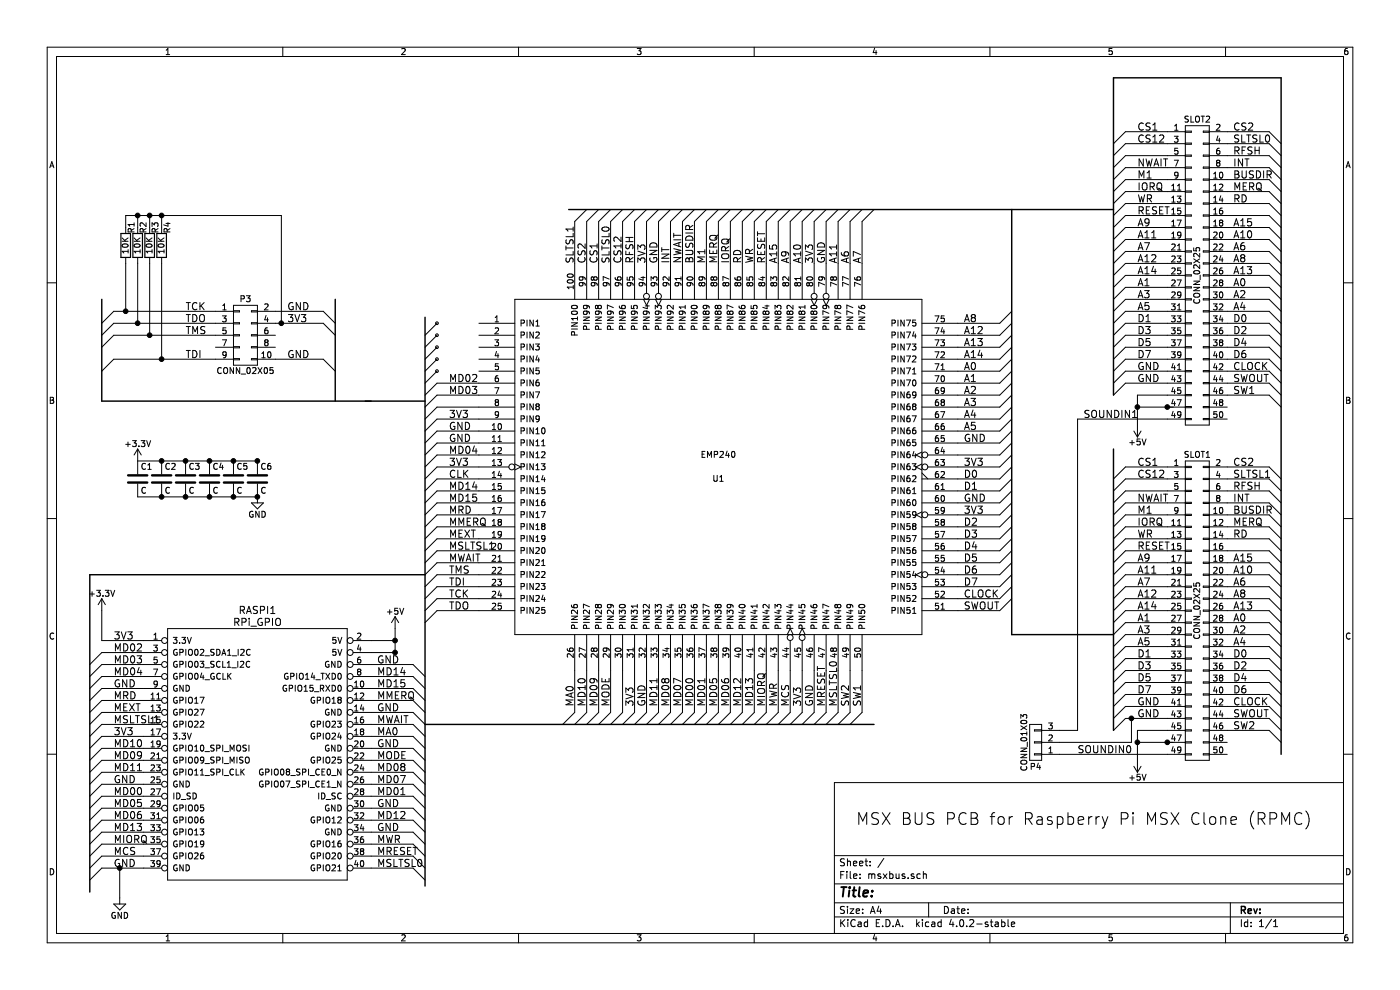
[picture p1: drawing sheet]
EESchema Schematic File Version 2
LIBS:power
LIBS:device
LIBS:transistors
LIBS:conn
LIBS:linear
LIBS:regul
LIBS:74xx
LIBS:cmos4000
LIBS:adc-dac
LIBS:memory
LIBS:xilinx
LIBS:microcontrollers
LIBS:dsp
LIBS:microchip
LIBS:analog_switches
LIBS:motorola
LIBS:texas
LIBS:intel
LIBS:audio
LIBS:interface
LIBS:digital-audio
LIBS:philips
LIBS:display
LIBS:cypress
LIBS:siliconi
LIBS:opto
LIBS:atmel
LIBS:contrib
LIBS:valves
LIBS:EMP240
LIBS:IC_raspberry
LIBS:msx_slot
LIBS:msxbus-cache
EELAYER 25 0
EELAYER END
$Descr A4 11693 8268
encoding utf-8
Sheet 1 1
Title ""
Date ""
Rev ""
Comp ""
Comment1 ""
Comment2 ""
Comment3 ""
Comment4 ""
$EndDescr
Text Notes 7150 6900 0    98   ~ 0
MSX BUS PCB for Raspberry Pi MSX Clone (RPMC)
$Comp
L EMP240 U1
U 1 1
P 6000 3900
F 0 "U1" H 6000 3800 50  0000 C CNN
F 1 "EMP240" H 6000 4000 50  0000 C CNN
F 2 "Housings_QFP:TQFP-100_12x12mm_Pitch0.4mm" H 6000 3900 50  0001 C CNN
F 3 "DOCUMENTATION" H 6000 3900 50  0001 C CNN
	1    6000 3900
	1    0    0    -1  
$EndComp
$Comp
L CONN_02X25 SLOT2
U 1 1
P 10000 2300
F 0 "SLOT2" H 10000 3600 50  0000 C CNN
F 1 "CONN_02X25" V 10000 2300 50  0000 C CNN
F 2 "Pin_Headers:Pin_Header_Straight_2x25" H 10000 1550 50  0001 C CNN
F 3 "" H 10000 1550 50  0000 C CNN
	1    10000 2300
	1    0    0    -1  
$EndComp
$Comp
L RPi_GPIO RASPI1
U 1 1
P 1400 5350
F 0 "RASPI1" H 2150 5600 60  0000 C CNN
F 1 "RPi_GPIO" H 2150 5500 60  0000 C CNN
F 2 "Pin_Headers:Pin_Header_Straight_2x20" H 1400 5350 60  0001 C CNN
F 3 "" H 1400 5350 60  0000 C CNN
	1    1400 5350
	1    0    0    -1  
$EndComp
Entry Wire Line
	9300 1200 9400 1100
Entry Wire Line
	9300 1300 9400 1200
Entry Wire Line
	9300 1400 9400 1300
Entry Wire Line
	9300 1500 9400 1400
Entry Wire Line
	9300 1600 9400 1500
Entry Wire Line
	9300 1700 9400 1600
Entry Wire Line
	9300 1800 9400 1700
Entry Wire Line
	9300 1900 9400 1800
Entry Wire Line
	9300 2000 9400 1900
Entry Wire Line
	9300 2100 9400 2000
Entry Wire Line
	9300 2200 9400 2100
Entry Wire Line
	9300 2300 9400 2200
Entry Wire Line
	9300 2400 9400 2300
Entry Wire Line
	9300 2500 9400 2400
Entry Wire Line
	9300 2600 9400 2500
Entry Wire Line
	9300 2700 9400 2600
Entry Wire Line
	9300 2800 9400 2700
Entry Wire Line
	9300 2900 9400 2800
Entry Wire Line
	9300 3000 9400 2900
Entry Wire Line
	9300 3100 9400 3000
Entry Wire Line
	9300 3200 9400 3100
Entry Wire Line
	9300 3300 9400 3200
Entry Wire Line
	10700 1200 10600 1100
Entry Wire Line
	10700 1300 10600 1200
Entry Wire Line
	10700 1400 10600 1300
Entry Wire Line
	10700 1500 10600 1400
Entry Wire Line
	10700 1600 10600 1500
Entry Wire Line
	10700 1700 10600 1600
Entry Wire Line
	10700 1800 10600 1700
Entry Wire Line
	10700 1900 10600 1800
Entry Wire Line
	10700 2000 10600 1900
Entry Wire Line
	10700 2100 10600 2000
Entry Wire Line
	10700 2200 10600 2100
Entry Wire Line
	10700 2300 10600 2200
Entry Wire Line
	10700 2400 10600 2300
Entry Wire Line
	10700 2500 10600 2400
Entry Wire Line
	10700 2600 10600 2500
Entry Wire Line
	10700 2700 10600 2600
Entry Wire Line
	10700 2800 10600 2700
Entry Wire Line
	10700 2900 10600 2800
Entry Wire Line
	10700 3000 10600 2900
Entry Wire Line
	10700 3100 10600 3000
Entry Wire Line
	10700 3200 10600 3100
Entry Wire Line
	10700 3300 10600 3200
$Comp
L CONN_02X25 SLOT1
U 1 1
P 10000 5100
F 0 "SLOT1" H 10000 6400 50  0000 C CNN
F 1 "CONN_02X25" V 10000 5100 50  0000 C CNN
F 2 "Pin_Headers:Pin_Header_Straight_2x25" H 10000 4350 50  0001 C CNN
F 3 "" H 10000 4350 50  0000 C CNN
	1    10000 5100
	1    0    0    -1  
$EndComp
Entry Wire Line
	9300 4000 9400 3900
Entry Wire Line
	9300 4100 9400 4000
Entry Wire Line
	9300 4200 9400 4100
Entry Wire Line
	9300 4300 9400 4200
Entry Wire Line
	9300 4400 9400 4300
Entry Wire Line
	9300 4500 9400 4400
Entry Wire Line
	9300 4600 9400 4500
Entry Wire Line
	9300 4700 9400 4600
Entry Wire Line
	9300 4800 9400 4700
Entry Wire Line
	9300 4900 9400 4800
Entry Wire Line
	9300 5000 9400 4900
Entry Wire Line
	9300 5100 9400 5000
Entry Wire Line
	9300 5200 9400 5100
Entry Wire Line
	9300 5300 9400 5200
Entry Wire Line
	9300 5400 9400 5300
Entry Wire Line
	9300 5500 9400 5400
Entry Wire Line
	9300 5600 9400 5500
Entry Wire Line
	9300 5700 9400 5600
Entry Wire Line
	9300 5800 9400 5700
Entry Wire Line
	9300 5900 9400 5800
Entry Wire Line
	9300 6000 9400 5900
Entry Wire Line
	9300 6100 9400 6000
Entry Wire Line
	10700 4000 10600 3900
Entry Wire Line
	10700 4100 10600 4000
Entry Wire Line
	10700 4200 10600 4100
Entry Wire Line
	10700 4300 10600 4200
Entry Wire Line
	10700 4400 10600 4300
Entry Wire Line
	10700 4500 10600 4400
Entry Wire Line
	10700 4600 10600 4500
Entry Wire Line
	10700 4700 10600 4600
Entry Wire Line
	10700 4800 10600 4700
Entry Wire Line
	10700 4900 10600 4800
Entry Wire Line
	10700 5000 10600 4900
Entry Wire Line
	10700 5100 10600 5000
Entry Wire Line
	10700 5200 10600 5100
Entry Wire Line
	10700 5300 10600 5200
Entry Wire Line
	10700 5400 10600 5300
Entry Wire Line
	10700 5500 10600 5400
Entry Wire Line
	10700 5600 10600 5500
Entry Wire Line
	10700 5700 10600 5600
Entry Wire Line
	10700 5800 10600 5700
Entry Wire Line
	10700 5900 10600 5800
Entry Wire Line
	10700 6000 10600 5900
Entry Wire Line
	10700 6100 10600 6000
$Comp
L +5V #PWR01
U 1 1
P 3300 5250
F 0 "#PWR01" H 3300 5100 50  0001 C CNN
F 1 "+5V" H 3300 5390 50  0000 C CNN
F 2 "" H 3300 5250 50  0000 C CNN
F 3 "" H 3300 5250 50  0000 C CNN
	1    3300 5250
	1    0    0    -1  
$EndComp
$Comp
L +5V #PWR02
U 1 1
P 9500 3550
F 0 "#PWR02" H 9500 3400 50  0001 C CNN
F 1 "+5V" H 9500 3690 50  0000 C CNN
F 2 "" H 9500 3550 50  0000 C CNN
F 3 "" H 9500 3550 50  0000 C CNN
	1    9500 3550
	1    0    0    1   
$EndComp
$Comp
L +5V #PWR03
U 1 1
P 9500 6350
F 0 "#PWR03" H 9500 6200 50  0001 C CNN
F 1 "+5V" H 9500 6490 50  0000 C CNN
F 2 "" H 9500 6350 50  0000 C CNN
F 3 "" H 9500 6350 50  0000 C CNN
	1    9500 6350
	1    0    0    1   
$EndComp
Entry Wire Line
	750  5550 850  5450
Entry Wire Line
	750  5650 850  5550
Entry Wire Line
	750  5750 850  5650
Entry Wire Line
	750  5850 850  5750
Entry Wire Line
	750  5950 850  5850
Entry Wire Line
	750  6050 850  5950
Entry Wire Line
	750  6150 850  6050
Entry Wire Line
	750  6250 850  6150
Entry Wire Line
	750  6350 850  6250
Entry Wire Line
	750  6450 850  6350
Entry Wire Line
	750  6550 850  6450
Entry Wire Line
	750  6650 850  6550
Entry Wire Line
	750  6750 850  6650
Entry Wire Line
	750  6850 850  6750
Entry Wire Line
	750  6950 850  6850
Entry Wire Line
	750  7050 850  6950
Entry Wire Line
	750  7150 850  7050
Entry Wire Line
	750  7250 850  7150
Entry Wire Line
	750  7350 850  7250
Entry Wire Line
	3450 5550 3550 5650
Entry Wire Line
	3450 5650 3550 5750
Entry Wire Line
	3450 5750 3550 5850
Entry Wire Line
	3450 5850 3550 5950
Entry Wire Line
	3450 5950 3550 6050
Entry Wire Line
	3450 6050 3550 6150
Entry Wire Line
	3450 6150 3550 6250
Entry Wire Line
	3450 6250 3550 6350
Entry Wire Line
	3450 6350 3550 6450
Entry Wire Line
	3450 6450 3550 6550
Entry Wire Line
	3450 6550 3550 6650
Entry Wire Line
	3450 6650 3550 6750
Entry Wire Line
	3450 6750 3550 6850
Entry Wire Line
	3450 6850 3550 6950
Text Label 950  6650 0    60   ~ 0
MD00
Text Label 3150 6650 0    60   ~ 0
MD01
Text Label 950  5450 0    60   ~ 0
MD02
Entry Wire Line
	3450 7150 3550 7250
Entry Wire Line
	3450 6950 3550 7050
Entry Wire Line
	3450 7050 3550 7150
Entry Wire Line
	3450 7250 3550 7350
Text Label 950  5550 0    60   ~ 0
MD03
Text Label 3750 3800 0    60   ~ 0
MD04
Text Label 950  6750 0    60   ~ 0
MD05
Text Label 950  6850 0    60   ~ 0
MD06
Text Label 3150 6550 0    60   ~ 0
MD07
Text Label 3150 7050 0    60   ~ 0
MWR
Text Label 3750 3200 0    60   ~ 0
MD02
Text Label 3750 4200 0    60   ~ 0
MD15
Text Label 3750 3300 0    60   ~ 0
MD03
Text Label 3750 3500 0    60   ~ 0
3V3
Text Label 3750 3600 0    60   ~ 0
GND
Text Label 3750 3700 0    60   ~ 0
GND
Entry Wire Line
	3550 2800 3650 2700
Entry Wire Line
	3550 2900 3650 2800
Entry Wire Line
	3550 3000 3650 2900
Entry Wire Line
	3550 3100 3650 3000
Entry Wire Line
	3550 3200 3650 3100
Entry Wire Line
	3550 3300 3650 3200
Entry Wire Line
	3550 3400 3650 3300
Entry Wire Line
	3550 3500 3650 3400
Entry Wire Line
	3550 3600 3650 3500
Entry Wire Line
	3550 3700 3650 3600
Entry Wire Line
	3550 3800 3650 3700
Entry Wire Line
	3550 3900 3650 3800
Entry Wire Line
	3550 4000 3650 3900
Entry Wire Line
	3550 4100 3650 4000
Entry Wire Line
	3550 4200 3650 4100
Entry Wire Line
	3550 4300 3650 4200
Entry Wire Line
	3550 4400 3650 4300
Entry Wire Line
	3550 4500 3650 4400
Text Label 3750 4100 0    60   ~ 0
MD14
Text Label 4800 5900 1    60   ~ 0
MA0
Text Label 4900 5900 1    60   ~ 0
MD10
Text Label 5000 5900 1    60   ~ 0
MD09
Text Label 9500 1100 0    60   ~ 0
CS1
Text Label 9500 1200 0    60   ~ 0
CS12
Text Label 9500 1400 0    60   ~ 0
NWAIT
Text Label 9500 1500 0    60   ~ 0
M1
Text Label 9500 1600 0    60   ~ 0
IORQ
Text Label 9500 1700 0    60   ~ 0
WR
Text Label 9500 1800 0    60   ~ 0
RESET
Text Label 9500 1900 0    60   ~ 0
A9
Text Label 9500 2000 0    60   ~ 0
A11
Text Label 9500 2100 0    60   ~ 0
A7
Text Label 9500 2200 0    60   ~ 0
A12
Text Label 9500 2300 0    60   ~ 0
A14
Text Label 9500 2400 0    60   ~ 0
A1
Text Label 9500 2500 0    60   ~ 0
A3
Text Label 9500 2600 0    60   ~ 0
A5
Text Label 9500 2700 0    60   ~ 0
D1
Text Label 9500 2800 0    60   ~ 0
D3
Text Label 9500 2900 0    60   ~ 0
D5
Text Label 9500 3000 0    60   ~ 0
D7
Text Label 10300 1100 0    60   ~ 0
CS2
Text Label 10300 1200 0    60   ~ 0
SLTSL0
Text Label 10300 1300 0    60   ~ 0
RFSH
Text Label 10300 1400 0    60   ~ 0
INT
Text Label 10300 1500 0    60   ~ 0
BUSDIR
Text Label 10300 1600 0    60   ~ 0
MERQ
Text Label 10300 1700 0    60   ~ 0
RD
Text Label 10300 1900 0    60   ~ 0
A15
Text Label 10300 2000 0    60   ~ 0
A10
Text Label 10300 2100 0    60   ~ 0
A6
Text Label 10300 2200 0    60   ~ 0
A8
Text Label 10300 2300 0    60   ~ 0
A13
Text Label 10300 2400 0    60   ~ 0
A0
Text Label 10300 2500 0    60   ~ 0
A2
Text Label 10300 2600 0    60   ~ 0
A4
Text Label 10300 2700 0    60   ~ 0
D0
Text Label 10300 2800 0    60   ~ 0
D2
Text Label 10300 2900 0    60   ~ 0
D4
Text Label 10300 3000 0    60   ~ 0
D6
Text Label 10300 3100 0    60   ~ 0
CLOCK
Text Label 10300 3200 0    60   ~ 0
SWOUT
Text Label 10300 3300 0    60   ~ 0
SW1
Text Label 9500 3100 0    60   ~ 0
GND
Text Label 9500 3200 0    60   ~ 0
GND
Text Label 9500 3900 0    60   ~ 0
CS1
Text Label 9500 4000 0    60   ~ 0
CS12
Text Label 9500 4200 0    60   ~ 0
NWAIT
Text Label 9500 4300 0    60   ~ 0
M1
Text Label 9500 4400 0    60   ~ 0
IORQ
Text Label 9500 4500 0    60   ~ 0
WR
Text Label 9500 4600 0    60   ~ 0
RESET
Text Label 9500 4700 0    60   ~ 0
A9
Text Label 9500 4800 0    60   ~ 0
A11
Text Label 9500 4900 0    60   ~ 0
A7
Text Label 9500 5000 0    60   ~ 0
A12
Text Label 9500 5100 0    60   ~ 0
A14
Text Label 9500 5200 0    60   ~ 0
A1
Text Label 9500 5300 0    60   ~ 0
A3
Text Label 9500 5400 0    60   ~ 0
A5
Text Label 9500 5500 0    60   ~ 0
D1
Text Label 9500 5600 0    60   ~ 0
D3
Text Label 9500 5700 0    60   ~ 0
D5
Text Label 9500 5800 0    60   ~ 0
D7
Text Label 9500 5900 0    60   ~ 0
GND
Text Label 9500 6000 0    60   ~ 0
GND
Text Label 10300 3900 0    60   ~ 0
CS2
Text Label 10300 4000 0    60   ~ 0
SLTSL1
Text Label 10300 4100 0    60   ~ 0
RFSH
Text Label 10300 4200 0    60   ~ 0
INT
Text Label 10300 4300 0    60   ~ 0
BUSDIR
Text Label 10300 4400 0    60   ~ 0
MERQ
Text Label 10300 4500 0    60   ~ 0
RD
Text Label 10300 4700 0    60   ~ 0
A15
Text Label 10300 4800 0    60   ~ 0
A10
Text Label 10300 4900 0    60   ~ 0
A6
Text Label 10300 5000 0    60   ~ 0
A8
Text Label 10300 5100 0    60   ~ 0
A13
Text Label 10300 5200 0    60   ~ 0
A0
Text Label 10300 5300 0    60   ~ 0
A2
Text Label 10300 5400 0    60   ~ 0
A4
Text Label 10300 5500 0    60   ~ 0
D0
Text Label 10300 5600 0    60   ~ 0
D2
Text Label 10300 5700 0    60   ~ 0
D4
Text Label 10300 5800 0    60   ~ 0
D6
Text Label 10300 5900 0    60   ~ 0
CLOCK
Text Label 10300 6000 0    60   ~ 0
SWOUT
Text Label 10300 6100 0    60   ~ 0
SW2
Text Label 950  5650 0    60   ~ 0
MD04
Text Label 3150 6450 0    60   ~ 0
MD08
Text Label 950  6350 0    60   ~ 0
MD09
Text Label 950  6250 0    60   ~ 0
MD10
Text Label 950  6450 0    60   ~ 0
MD11
Text Label 3150 6850 0    60   ~ 0
MD12
Text Label 950  6950 0    60   ~ 0
MD13
Text Label 3150 5650 0    60   ~ 0
MD14
Text Label 3150 5750 0    60   ~ 0
MD15
Text Label 950  5850 0    60   ~ 0
MRD
Text Label 3150 5850 0    60   ~ 0
MMERQ
Text Label 950  7050 0    60   ~ 0
MIORQ
Text Label 3150 7150 0    60   ~ 0
MRESET
Text Label 3150 7250 0    60   ~ 0
MSLTSL0
Text Label 950  6050 0    60   ~ 0
MSLTSL1
Text Label 3150 6050 0    60   ~ 0
MWAIT
Text Label 3150 6150 0    60   ~ 0
MA0
Text Label 3150 6350 0    60   ~ 0
MODE
Text Label 950  7150 0    60   ~ 0
MCS
Text Label 950  5950 0    60   ~ 0
MEXT
Text Label 950  5750 0    60   ~ 0
GND
Text Label 950  5350 0    60   ~ 0
3V3
Text Label 950  6150 0    60   ~ 0
3V3
Text Label 950  6550 0    60   ~ 0
GND
Text Label 950  7250 0    60   ~ 0
GND
Text Label 3150 5550 0    60   ~ 0
GND
Text Label 3150 5950 0    60   ~ 0
GND
Text Label 3150 6250 0    60   ~ 0
GND
Text Label 3150 6750 0    60   ~ 0
GND
Text Label 3150 6950 0    60   ~ 0
GND
Text Label 3750 4000 0    60   ~ 0
CLK
Text Label 8050 3700 0    60   ~ 0
GND
Text Label 8050 4200 0    60   ~ 0
GND
Text Label 8050 5000 0    60   ~ 0
CLOCK
Text Label 8050 4300 0    60   ~ 0
3V3
Text Label 3750 4300 0    60   ~ 0
MRD
Text Label 3750 4400 0    60   ~ 0
MMERQ
Text Label 3750 4500 0    60   ~ 0
MEXT
Text Label 3750 4600 0    60   ~ 0
MSLTSL1
Text Label 3750 4700 0    60   ~ 0
MWAIT
Text Label 5100 5900 1    60   ~ 0
MODE
Text Label 5500 5900 1    60   ~ 0
MD11
Text Label 5600 5900 1    60   ~ 0
MD08
Text Label 5700 5900 1    60   ~ 0
MD07
Text Label 5800 5900 1    60   ~ 0
MD00
Text Label 5900 5900 1    60   ~ 0
MD01
Text Label 6000 5900 1    60   ~ 0
MD05
Text Label 6100 5900 1    60   ~ 0
MD06
Text Label 6200 5900 1    60   ~ 0
MD12
Text Label 6300 5900 1    60   ~ 0
MD13
Text Label 6400 5900 1    60   ~ 0
MIORQ
Text Label 6500 5900 1    60   ~ 0
MWR
Text Label 6600 5900 1    60   ~ 0
MCS
Text Label 7000 5900 1    60   ~ 0
MSLTSL0
Entry Wire Line
	4700 6050 4800 5950
Entry Wire Line
	4800 6050 4900 5950
Entry Wire Line
	4900 6050 5000 5950
Entry Wire Line
	5000 6050 5100 5950
Entry Wire Line
	5100 6050 5200 5950
Entry Wire Line
	5200 6050 5300 5950
Entry Wire Line
	5300 6050 5400 5950
Entry Wire Line
	5400 6050 5500 5950
Entry Wire Line
	5500 6050 5600 5950
Entry Wire Line
	5600 6050 5700 5950
Entry Wire Line
	5700 6050 5800 5950
Entry Wire Line
	5800 6050 5900 5950
Entry Wire Line
	5900 6050 6000 5950
Entry Wire Line
	6000 6050 6100 5950
Entry Wire Line
	6100 6050 6200 5950
Entry Wire Line
	6200 6050 6300 5950
Entry Wire Line
	6300 6050 6400 5950
Entry Wire Line
	6400 6050 6500 5950
Entry Wire Line
	6500 6050 6600 5950
Entry Wire Line
	6600 6050 6700 5950
Entry Wire Line
	6700 6050 6800 5950
Entry Wire Line
	6800 6050 6900 5950
Entry Wire Line
	6900 6050 7000 5950
Entry Wire Line
	7000 6050 7100 5950
Entry Wire Line
	7100 6050 7200 5950
Entry Wire Line
	3550 4600 3650 4500
Entry Wire Line
	3550 4700 3650 4600
Entry Wire Line
	3550 4800 3650 4700
Entry Wire Line
	3550 4900 3650 4800
Entry Wire Line
	3550 5000 3650 4900
Entry Wire Line
	3550 5100 3650 5000
Entry Wire Line
	3550 5200 3650 5100
Entry Wire Line
	8350 5100 8450 5000
Entry Wire Line
	8350 5000 8450 4900
Entry Wire Line
	8350 4900 8450 4800
Entry Wire Line
	8350 4800 8450 4700
Entry Wire Line
	8350 4700 8450 4600
Entry Wire Line
	8350 4600 8450 4500
Entry Wire Line
	8350 4500 8450 4400
Entry Wire Line
	8350 4400 8450 4300
Entry Wire Line
	8350 4300 8450 4200
Entry Wire Line
	8350 4200 8450 4100
Entry Wire Line
	8350 4100 8450 4000
Entry Wire Line
	8350 4000 8450 3900
Entry Wire Line
	8350 3900 8450 3800
Entry Wire Line
	8350 3800 8450 3700
Entry Wire Line
	8350 3700 8450 3600
Entry Wire Line
	8350 3600 8450 3500
Entry Wire Line
	8350 3500 8450 3400
Entry Wire Line
	8350 3400 8450 3300
Entry Wire Line
	8350 3300 8450 3200
Entry Wire Line
	8350 3200 8450 3100
Entry Wire Line
	8350 3100 8450 3000
Entry Wire Line
	8350 3000 8450 2900
Entry Wire Line
	8350 2900 8450 2800
Entry Wire Line
	8350 2800 8450 2700
Entry Wire Line
	8350 2700 8450 2600
Entry Wire Line
	4800 1850 4900 1750
Entry Wire Line
	4900 1850 5000 1750
Entry Wire Line
	5000 1850 5100 1750
Entry Wire Line
	5100 1850 5200 1750
Entry Wire Line
	5200 1850 5300 1750
Entry Wire Line
	5300 1850 5400 1750
Entry Wire Line
	5400 1850 5500 1750
Entry Wire Line
	5500 1850 5600 1750
Entry Wire Line
	5600 1850 5700 1750
Entry Wire Line
	5700 1850 5800 1750
Entry Wire Line
	5800 1850 5900 1750
Entry Wire Line
	5900 1850 6000 1750
Entry Wire Line
	6000 1850 6100 1750
Entry Wire Line
	6100 1850 6200 1750
Entry Wire Line
	6200 1850 6300 1750
Entry Wire Line
	6300 1850 6400 1750
Entry Wire Line
	6400 1850 6500 1750
Entry Wire Line
	6500 1850 6600 1750
Entry Wire Line
	6600 1850 6700 1750
Entry Wire Line
	6700 1850 6800 1750
Entry Wire Line
	6800 1850 6900 1750
Entry Wire Line
	6900 1850 7000 1750
Entry Wire Line
	7000 1850 7100 1750
Entry Wire Line
	7100 1850 7200 1750
Entry Wire Line
	7200 1850 7300 1750
Text Label 3750 3900 0    60   ~ 0
3V3
Text Label 5300 5900 1    60   ~ 0
3V3
Text Label 5400 5900 1    60   ~ 0
GND
Text Label 6700 5900 1    60   ~ 0
3V3
Text Label 6800 5900 1    60   ~ 0
GND
Text Label 3750 4800 0    60   ~ 0
TMS
Text Label 3750 4900 0    60   ~ 0
TDI
Text Label 3750 5000 0    60   ~ 0
TCK
Text Label 3750 5100 0    60   ~ 0
TDO
Text Label 8050 3900 0    60   ~ 0
3V3
Text Label 5400 2200 1    60   ~ 0
3V3
Text Label 5500 2200 1    60   ~ 0
GND
Text Label 6800 2200 1    60   ~ 0
3V3
Text Label 6900 5900 1    60   ~ 0
MRESET
Text Label 8050 5100 0    60   ~ 0
SWOUT
Text Label 7200 5900 1    60   ~ 0
SW1
Text Label 7100 5900 1    60   ~ 0
SW2
Text Label 8050 4900 0    60   ~ 0
D7
Text Label 8050 4800 0    60   ~ 0
D6
Text Label 8050 4700 0    60   ~ 0
D5
Text Label 8050 4600 0    60   ~ 0
D4
Text Label 8050 4500 0    60   ~ 0
D3
Text Label 8050 4400 0    60   ~ 0
D2
Text Label 8050 4100 0    60   ~ 0
D1
Text Label 8050 4000 0    60   ~ 0
D0
Text Label 8050 3600 0    60   ~ 0
A5
Text Label 7200 2200 1    60   ~ 0
A7
Text Label 7100 2200 1    60   ~ 0
A6
Text Label 7000 2200 1    60   ~ 0
A11
Text Label 6700 2200 1    60   ~ 0
A10
Text Label 6600 2200 1    60   ~ 0
A9
Text Label 6500 2200 1    60   ~ 0
A15
Text Label 6400 2200 1    60   ~ 0
RESET
Text Label 6300 2200 1    60   ~ 0
WR
Text Label 6200 2200 1    60   ~ 0
RD
Text Label 5000 2200 1    60   ~ 0
CS1
Text Label 4900 2200 1    60   ~ 0
CS2
Text Label 5200 2200 1    60   ~ 0
CS12
Text Label 5100 2200 1    60   ~ 0
SLTSL0
Text Label 4800 2200 1    60   ~ 0
SLTSL1
Text Label 5300 2200 1    60   ~ 0
RFSH
Text Label 8050 3200 0    60   ~ 0
A1
Text Label 8050 3100 0    60   ~ 0
A0
Text Label 8050 3000 0    60   ~ 0
A14
Text Label 8050 2900 0    60   ~ 0
A13
Text Label 8050 2800 0    60   ~ 0
A12
Text Label 8050 2700 0    60   ~ 0
A8
Text Label 6900 2200 1    60   ~ 0
GND
Text Label 6100 2200 1    60   ~ 0
IORQ
Text Label 6000 2200 1    60   ~ 0
MERQ
Text Label 5900 2200 1    60   ~ 0
M1
Text Label 5800 2200 1    60   ~ 0
BUSDIR
Text Label 5700 2200 1    60   ~ 0
NWAIT
Text Label 5600 2200 1    60   ~ 0
INT
Entry Wire Line
	10600 3300 10700 3400
Entry Wire Line
	10600 6100 10700 6200
$Comp
L CONN_02X05 P3
U 1 1
P 2050 2800
F 0 "P3" H 2050 3100 50  0000 C CNN
F 1 "CONN_02X05" H 2050 2500 50  0000 C CNN
F 2 "Pin_Headers:Pin_Header_Straight_2x05" H 2050 1600 50  0001 C CNN
F 3 "" H 2050 1600 50  0000 C CNN
	1    2050 2800
	1    0    0    -1  
$EndComp
Text Label 1550 2600 0    60   ~ 0
TCK
Text Label 1550 2700 0    60   ~ 0
TDO
Text Label 1550 2800 0    60   ~ 0
TMS
Text Label 1550 3000 0    60   ~ 0
TDI
Text Label 2400 2700 0    60   ~ 0
3V3
Text Label 2400 2600 0    60   ~ 0
GND
Text Label 2400 3000 0    60   ~ 0
GND
Entry Wire Line
	2700 2600 2800 2700
Entry Wire Line
	2700 2700 2800 2800
Entry Wire Line
	2700 3000 2800 3100
Entry Wire Line
	850  3100 950  3000
Entry Wire Line
	850  2900 950  2800
Entry Wire Line
	850  2800 950  2700
Entry Wire Line
	850  2700 950  2600
Wire Wire Line
	9750 3300 9500 3300
Wire Wire Line
	3300 5350 3100 5350
Wire Wire Line
	9500 3400 9800 3400
Connection ~ 9500 3400
Wire Wire Line
	3300 5450 3100 5450
Connection ~ 3300 5450
Wire Bus Line
	9300 650  9300 3300
Wire Bus Line
	4750 1750 9300 1750
Wire Wire Line
	9400 1100 9750 1100
Wire Wire Line
	9400 1200 9750 1200
Wire Wire Line
	9400 1300 9750 1300
Wire Wire Line
	9400 1400 9750 1400
Wire Wire Line
	9400 1500 9750 1500
Wire Wire Line
	9400 1600 9750 1600
Wire Wire Line
	9400 1700 9750 1700
Wire Wire Line
	9400 1800 9750 1800
Wire Wire Line
	9400 1900 9750 1900
Wire Wire Line
	9400 2000 9750 2000
Wire Wire Line
	9400 2100 9750 2100
Wire Wire Line
	9400 2200 9750 2200
Wire Wire Line
	9400 2300 9750 2300
Wire Wire Line
	9400 2400 9750 2400
Wire Wire Line
	9400 2500 9750 2500
Wire Wire Line
	9400 2600 9750 2600
Wire Wire Line
	9400 2700 9750 2700
Wire Wire Line
	9400 2800 9750 2800
Wire Wire Line
	9400 2900 9750 2900
Wire Wire Line
	9400 3000 9750 3000
Wire Wire Line
	9400 3100 9750 3100
Wire Wire Line
	9400 3200 9750 3200
Wire Bus Line
	10700 650  10700 6300
Wire Wire Line
	10600 1100 10250 1100
Wire Wire Line
	10600 1200 10250 1200
Wire Wire Line
	10600 1300 10250 1300
Wire Wire Line
	10600 1400 10250 1400
Wire Wire Line
	10600 1500 10250 1500
Wire Wire Line
	10600 1600 10250 1600
Wire Wire Line
	10600 1700 10250 1700
Wire Wire Line
	10600 1800 10250 1800
Wire Wire Line
	10600 1900 10250 1900
Wire Wire Line
	10600 2000 10250 2000
Wire Wire Line
	10600 2100 10250 2100
Wire Wire Line
	10600 2200 10250 2200
Wire Wire Line
	10600 2300 10250 2300
Wire Wire Line
	10600 2400 10250 2400
Wire Wire Line
	10600 2500 10250 2500
Wire Wire Line
	10600 2600 10250 2600
Wire Wire Line
	10600 2700 10250 2700
Wire Wire Line
	10600 2800 10250 2800
Wire Wire Line
	10600 2900 10250 2900
Wire Wire Line
	10600 3000 10250 3000
Wire Wire Line
	10600 3100 10250 3100
Wire Wire Line
	10600 3200 10250 3200
Wire Wire Line
	9750 6100 9500 6100
Wire Wire Line
	9500 6200 9800 6200
Connection ~ 9500 6200
Wire Bus Line
	9300 3750 9300 6100
Wire Wire Line
	3300 5250 3300 5450
Wire Wire Line
	9500 3300 9500 3550
Wire Wire Line
	9500 6100 9500 6350
Wire Wire Line
	3450 5550 3100 5550
Wire Wire Line
	3450 5650 3100 5650
Wire Wire Line
	3450 5750 3100 5750
Wire Wire Line
	3450 5850 3100 5850
Wire Wire Line
	3450 5950 3100 5950
Wire Wire Line
	3450 6050 3100 6050
Wire Wire Line
	3450 6150 3100 6150
Wire Wire Line
	3450 6250 3100 6250
Wire Wire Line
	3450 6350 3100 6350
Wire Wire Line
	3450 6450 3100 6450
Wire Wire Line
	3450 6550 3100 6550
Wire Wire Line
	3450 6650 3100 6650
Wire Wire Line
	3450 6750 3100 6750
Wire Wire Line
	3450 6850 3100 6850
Wire Wire Line
	3450 6950 3100 6950
Wire Wire Line
	1200 5450 850  5450
Wire Wire Line
	1200 5550 850  5550
Wire Wire Line
	1200 5650 850  5650
Wire Wire Line
	1200 5750 850  5750
Wire Wire Line
	1200 5850 850  5850
Wire Wire Line
	1200 5950 850  5950
Wire Wire Line
	1200 6050 850  6050
Wire Wire Line
	1200 6150 850  6150
Wire Wire Line
	1200 6250 850  6250
Wire Wire Line
	1200 6350 850  6350
Wire Wire Line
	1200 6450 850  6450
Wire Wire Line
	1200 6550 850  6550
Wire Wire Line
	1200 6650 850  6650
Wire Wire Line
	1200 6750 850  6750
Wire Wire Line
	1200 6850 850  6850
Wire Wire Line
	1200 6950 850  6950
Wire Wire Line
	1200 7050 850  7050
Wire Wire Line
	1200 7150 850  7150
Wire Wire Line
	1200 7250 850  7250
Wire Wire Line
	3100 7050 3450 7050
Wire Wire Line
	3100 7150 3450 7150
Wire Wire Line
	3100 7250 3450 7250
Wire Bus Line
	3550 2650 3550 7400
Wire Wire Line
	4000 3600 3650 3600
Wire Wire Line
	4000 3700 3650 3700
Wire Wire Line
	4000 3800 3650 3800
Wire Wire Line
	4000 3900 3650 3900
Wire Wire Line
	4000 4000 3650 4000
Wire Wire Line
	4000 4100 3650 4100
Wire Wire Line
	4000 4200 3650 4200
Wire Wire Line
	4000 4300 3650 4300
Wire Wire Line
	4000 4400 3650 4400
Wire Wire Line
	4000 4500 3650 4500
Wire Wire Line
	4000 4600 3650 4600
Wire Wire Line
	4000 4700 3650 4700
Wire Wire Line
	4000 4800 3650 4800
Wire Wire Line
	4000 4900 3650 4900
Wire Wire Line
	4000 5000 3650 5000
Wire Wire Line
	3650 5100 4000 5100
Wire Wire Line
	10250 3300 10600 3300
Wire Wire Line
	9400 3900 9750 3900
Wire Wire Line
	9400 4000 9750 4000
Wire Wire Line
	9400 4100 9750 4100
Wire Wire Line
	9400 4200 9750 4200
Wire Wire Line
	9400 4300 9750 4300
Wire Wire Line
	9400 4400 9750 4400
Wire Wire Line
	9400 4500 9750 4500
Wire Wire Line
	9400 4600 9750 4600
Wire Wire Line
	9400 4700 9750 4700
Wire Wire Line
	9400 4800 9750 4800
Wire Wire Line
	9400 4900 9750 4900
Wire Wire Line
	9400 5000 9750 5000
Wire Wire Line
	9400 5100 9750 5100
Wire Wire Line
	9400 5200 9750 5200
Wire Wire Line
	9400 5300 9750 5300
Wire Wire Line
	9400 5400 9750 5400
Wire Wire Line
	9400 5500 9750 5500
Wire Wire Line
	9400 5600 9750 5600
Wire Wire Line
	9400 5700 9750 5700
Wire Wire Line
	9400 5800 9750 5800
Wire Wire Line
	9400 5900 9750 5900
Wire Wire Line
	9400 6000 9750 6000
Wire Wire Line
	10600 3900 10250 3900
Wire Wire Line
	10600 4000 10250 4000
Wire Wire Line
	10600 4100 10250 4100
Wire Wire Line
	10600 4200 10250 4200
Wire Wire Line
	10600 4300 10250 4300
Wire Wire Line
	10600 4400 10250 4400
Wire Wire Line
	10600 4500 10250 4500
Wire Wire Line
	10600 4600 10250 4600
Wire Wire Line
	10600 4700 10250 4700
Wire Wire Line
	10600 4800 10250 4800
Wire Wire Line
	10600 4900 10250 4900
Wire Wire Line
	10600 5000 10250 5000
Wire Wire Line
	10600 5100 10250 5100
Wire Wire Line
	10600 5200 10250 5200
Wire Wire Line
	10600 5300 10250 5300
Wire Wire Line
	10600 5400 10250 5400
Wire Wire Line
	10600 5500 10250 5500
Wire Wire Line
	10600 5600 10250 5600
Wire Wire Line
	10600 5700 10250 5700
Wire Wire Line
	10600 5800 10250 5800
Wire Wire Line
	10600 5900 10250 5900
Wire Wire Line
	10600 6000 10250 6000
Wire Wire Line
	10250 6100 10600 6100
Wire Bus Line
	9300 650  10700 650 
Wire Wire Line
	850  5350 1200 5350
Wire Bus Line
	750  4800 750  7450
Wire Bus Line
	750  4800 3550 4800
Wire Wire Line
	4800 5600 4800 5950
Wire Wire Line
	4900 5950 4900 5600
Wire Wire Line
	5000 5950 5000 5600
Wire Wire Line
	5100 5950 5100 5600
Wire Wire Line
	5200 5950 5200 5600
Wire Wire Line
	5300 5950 5300 5600
Wire Wire Line
	5400 5600 5400 5950
Wire Wire Line
	5500 5600 5500 5950
Wire Wire Line
	5600 5950 5600 5600
Wire Wire Line
	5700 5950 5700 5600
Wire Wire Line
	5800 5950 5800 5600
Wire Wire Line
	5900 5950 5900 5600
Wire Wire Line
	6000 5950 6000 5600
Wire Wire Line
	6100 5600 6100 5950
Wire Wire Line
	6200 5600 6200 5950
Wire Wire Line
	6300 5950 6300 5600
Wire Wire Line
	6400 5950 6400 5600
Wire Wire Line
	6500 5950 6500 5600
Wire Wire Line
	6600 5950 6600 5600
Wire Wire Line
	6700 5950 6700 5600
Wire Wire Line
	6800 5600 6800 5950
Wire Wire Line
	6900 5950 6900 5600
Wire Wire Line
	7000 5950 7000 5600
Wire Wire Line
	7100 5950 7100 5600
Wire Wire Line
	7200 5950 7200 5600
Wire Wire Line
	4800 1850 4800 2200
Wire Wire Line
	4900 2200 4900 1850
Wire Wire Line
	5000 2200 5000 1850
Wire Wire Line
	5100 2200 5100 1850
Wire Wire Line
	5200 2200 5200 1850
Wire Wire Line
	5300 2200 5300 1850
Wire Wire Line
	5400 1850 5400 2200
Wire Wire Line
	5500 1850 5500 2200
Wire Wire Line
	5600 2200 5600 1850
Wire Wire Line
	5700 2200 5700 1850
Wire Wire Line
	5800 2200 5800 1850
Wire Wire Line
	5900 2200 5900 1850
Wire Wire Line
	6000 2200 6000 1850
Wire Wire Line
	6100 1850 6100 2200
Wire Wire Line
	6200 1850 6200 2200
Wire Wire Line
	6300 2200 6300 1850
Wire Wire Line
	6400 2200 6400 1850
Wire Wire Line
	6500 2200 6500 1850
Wire Wire Line
	6600 2200 6600 1850
Wire Wire Line
	6700 2200 6700 1850
Wire Wire Line
	6800 1850 6800 2200
Wire Wire Line
	6900 2200 6900 1850
Wire Wire Line
	7000 2200 7000 1850
Wire Wire Line
	7100 2200 7100 1850
Wire Wire Line
	7200 2200 7200 1850
Wire Wire Line
	8350 2700 8000 2700
Wire Wire Line
	8350 2800 8000 2800
Wire Wire Line
	8350 2900 8000 2900
Wire Wire Line
	8350 3000 8000 3000
Wire Wire Line
	8350 3100 8000 3100
Wire Wire Line
	8350 3200 8000 3200
Wire Wire Line
	8350 3300 8000 3300
Wire Wire Line
	8350 3400 8000 3400
Wire Wire Line
	8350 3500 8000 3500
Wire Wire Line
	8350 3600 8000 3600
Wire Wire Line
	8350 3700 8000 3700
Wire Wire Line
	8350 3800 8000 3800
Wire Wire Line
	8350 3900 8000 3900
Wire Wire Line
	8350 4000 8000 4000
Wire Wire Line
	8350 4100 8000 4100
Wire Wire Line
	8000 4200 8350 4200
Wire Wire Line
	8000 4300 8350 4300
Wire Wire Line
	8000 4400 8350 4400
Wire Wire Line
	8000 4500 8350 4500
Wire Wire Line
	8000 4600 8350 4600
Wire Wire Line
	8000 4700 8350 4700
Wire Wire Line
	8000 4800 8350 4800
Wire Wire Line
	8000 4900 8350 4900
Wire Wire Line
	8000 5000 8350 5000
Wire Wire Line
	8000 5100 8350 5100
Wire Bus Line
	3550 6050 7300 6050
Wire Bus Line
	8450 5300 9300 5300
Wire Bus Line
	8450 1750 8450 5300
Wire Wire Line
	3650 3500 4000 3500
Wire Wire Line
	3650 3400 4000 3400
Wire Wire Line
	3650 3300 4000 3300
Wire Wire Line
	3650 3200 4000 3200
Connection ~ 3300 5350
Wire Wire Line
	950  2600 1800 2600
Wire Wire Line
	950  2700 1800 2700
Wire Wire Line
	950  2800 1800 2800
Wire Wire Line
	950  3000 1800 3000
Wire Wire Line
	2300 2600 2700 2600
Wire Wire Line
	2300 2700 2700 2700
Wire Wire Line
	2300 3000 2700 3000
Wire Bus Line
	850  3350 3100 3350
Wire Bus Line
	2800 2500 2800 3350
Wire Bus Line
	850  2500 850  3350
Wire Wire Line
	1050 2600 1050 2200
Connection ~ 1050 2600
Wire Wire Line
	1150 2700 1150 2200
Connection ~ 1150 2700
Wire Wire Line
	1250 2800 1250 2200
Connection ~ 1250 2800
Wire Wire Line
	1350 3000 1350 2200
Connection ~ 1350 3000
$Comp
L R R1
U 1 1
P 1050 2050
F 0 "R1" V 1100 2200 50  0000 C CNN
F 1 "10K" V 1050 2050 50  0000 C CNN
F 2 "Resistors_SMD:R_0603_HandSoldering" V 980 2050 50  0001 C CNN
F 3 "" H 1050 2050 50  0000 C CNN
	1    1050 2050
	1    0    0    -1  
$EndComp
$Comp
L R R2
U 1 1
P 1150 2050
F 0 "R2" V 1200 2200 50  0000 C CNN
F 1 "10K" V 1150 2050 50  0000 C CNN
F 2 "Resistors_SMD:R_0603_HandSoldering" V 1080 2050 50  0001 C CNN
F 3 "" H 1150 2050 50  0000 C CNN
	1    1150 2050
	1    0    0    -1  
$EndComp
$Comp
L R R3
U 1 1
P 1250 2050
F 0 "R3" V 1300 2200 50  0000 C CNN
F 1 "10K" V 1250 2050 50  0000 C CNN
F 2 "Resistors_SMD:R_0603_HandSoldering" V 1180 2050 50  0001 C CNN
F 3 "" H 1250 2050 50  0000 C CNN
	1    1250 2050
	1    0    0    -1  
$EndComp
$Comp
L R R4
U 1 1
P 1350 2050
F 0 "R4" V 1400 2200 50  0000 C CNN
F 1 "10K" V 1350 2050 50  0000 C CNN
F 2 "Resistors_SMD:R_0603_HandSoldering" V 1280 2050 50  0001 C CNN
F 3 "" H 1350 2050 50  0000 C CNN
	1    1350 2050
	1    0    0    -1  
$EndComp
Wire Wire Line
	2350 1800 2350 2700
Wire Wire Line
	1050 1800 2350 1800
Wire Wire Line
	1050 1800 1050 1900
Connection ~ 2350 2700
Wire Wire Line
	1150 1900 1150 1800
Connection ~ 1150 1800
Wire Wire Line
	1250 1900 1250 1800
Connection ~ 1250 1800
Wire Wire Line
	1350 1900 1350 1800
Connection ~ 1350 1800
Wire Bus Line
	3050 3350 3550 3350
$Comp
L CONN_01X03 P4
U 1 1
P 8650 6200
F 0 "P4" H 8650 6400 50  0000 C CNN
F 1 "CONN_01X03" V 8750 6200 50  0000 C CNN
F 2 "Pin_Headers:Pin_Header_Straight_1x03" H 8650 6200 50  0001 C CNN
F 3 "" H 8650 6200 50  0000 C CNN
	1    8650 6200
	-1   0    0    1   
$EndComp
Wire Wire Line
	9750 6300 8850 6300
Wire Wire Line
	9450 6000 9450 6200
Wire Wire Line
	9450 6200 8850 6200
Connection ~ 9450 6000
Wire Wire Line
	9750 3500 9000 3500
Wire Wire Line
	9000 3500 9000 6100
Wire Wire Line
	9000 6100 8850 6100
Text Label 8050 3500 0    60   ~ 0
A4
Text Label 8050 3400 0    60   ~ 0
A3
Text Label 8050 3300 0    60   ~ 0
A2
$Comp
L +3.3V #PWR04
U 1 1
P 850 5100
F 0 "#PWR04" H 850 4950 50  0001 C CNN
F 1 "+3.3V" H 850 5240 50  0000 C CNN
F 2 "" H 850 5100 50  0000 C CNN
F 3 "" H 850 5100 50  0000 C CNN
	1    850  5100
	1    0    0    -1  
$EndComp
Wire Wire Line
	850  5100 850  5350
$Comp
L GND #PWR05
U 1 1
P 1000 7500
F 0 "#PWR05" H 1000 7250 50  0001 C CNN
F 1 "GND" H 1000 7350 50  0000 C CNN
F 2 "" H 1000 7500 50  0000 C CNN
F 3 "" H 1000 7500 50  0000 C CNN
	1    1000 7500
	1    0    0    -1  
$EndComp
Wire Wire Line
	1000 7500 1000 7250
Connection ~ 1000 7250
Connection ~ 9750 6200
Connection ~ 9750 3400
Text Label 9050 3500 0    60   ~ 0
SOUNDIN1
Text Label 9000 6300 0    60   ~ 0
SOUNDIN0
$Comp
L C C1
U 1 1
P 1150 4000
F 0 "C1" H 1175 4100 50  0000 L CNN
F 1 "C" H 1175 3900 50  0000 L CNN
F 2 "Capacitors_SMD:C_0603_HandSoldering" H 1188 3850 50  0001 C CNN
F 3 "" H 1150 4000 50  0000 C CNN
	1    1150 4000
	1    0    0    -1  
$EndComp
$Comp
L C C2
U 1 1
P 1350 4000
F 0 "C2" H 1375 4100 50  0000 L CNN
F 1 "C" H 1375 3900 50  0000 L CNN
F 2 "Capacitors_SMD:C_0603_HandSoldering" H 1388 3850 50  0001 C CNN
F 3 "" H 1350 4000 50  0000 C CNN
	1    1350 4000
	1    0    0    -1  
$EndComp
$Comp
L C C3
U 1 1
P 1550 4000
F 0 "C3" H 1575 4100 50  0000 L CNN
F 1 "C" H 1575 3900 50  0000 L CNN
F 2 "Capacitors_SMD:C_0603_HandSoldering" H 1588 3850 50  0001 C CNN
F 3 "" H 1550 4000 50  0000 C CNN
	1    1550 4000
	1    0    0    -1  
$EndComp
$Comp
L C C4
U 1 1
P 1750 4000
F 0 "C4" H 1775 4100 50  0000 L CNN
F 1 "C" H 1775 3900 50  0000 L CNN
F 2 "Capacitors_SMD:C_0603_HandSoldering" H 1788 3850 50  0001 C CNN
F 3 "" H 1750 4000 50  0000 C CNN
	1    1750 4000
	1    0    0    -1  
$EndComp
$Comp
L C C5
U 1 1
P 1950 4000
F 0 "C5" H 1975 4100 50  0000 L CNN
F 1 "C" H 1975 3900 50  0000 L CNN
F 2 "Capacitors_SMD:C_0603_HandSoldering" H 1988 3850 50  0001 C CNN
F 3 "" H 1950 4000 50  0000 C CNN
	1    1950 4000
	1    0    0    -1  
$EndComp
$Comp
L C C6
U 1 1
P 2150 4000
F 0 "C6" H 2175 4100 50  0000 L CNN
F 1 "C" H 2175 3900 50  0000 L CNN
F 2 "Capacitors_SMD:C_0603_HandSoldering" H 2188 3850 50  0001 C CNN
F 3 "" H 2150 4000 50  0000 C CNN
	1    2150 4000
	1    0    0    -1  
$EndComp
$Comp
L +3.3V #PWR06
U 1 1
P 1150 3850
F 0 "#PWR06" H 1150 3700 50  0001 C CNN
F 1 "+3.3V" H 1150 3990 50  0000 C CNN
F 2 "" H 1150 3850 50  0000 C CNN
F 3 "" H 1150 3850 50  0000 C CNN
	1    1150 3850
	1    0    0    -1  
$EndComp
$Comp
L GND #PWR07
U 1 1
P 2150 4150
F 0 "#PWR07" H 2150 3900 50  0001 C CNN
F 1 "GND" H 2150 4000 50  0000 C CNN
F 2 "" H 2150 4150 50  0000 C CNN
F 3 "" H 2150 4150 50  0000 C CNN
	1    2150 4150
	1    0    0    -1  
$EndComp
Connection ~ 1350 3850
Connection ~ 1550 3850
Connection ~ 1750 3850
Connection ~ 1950 3850
Connection ~ 2150 3850
Connection ~ 2150 4150
Connection ~ 1950 4150
Connection ~ 1750 4150
Connection ~ 1550 4150
Connection ~ 1350 4150
Wire Wire Line
	1150 3850 2150 3850
Wire Wire Line
	1150 4150 2150 4150
$EndSCHEMATC
